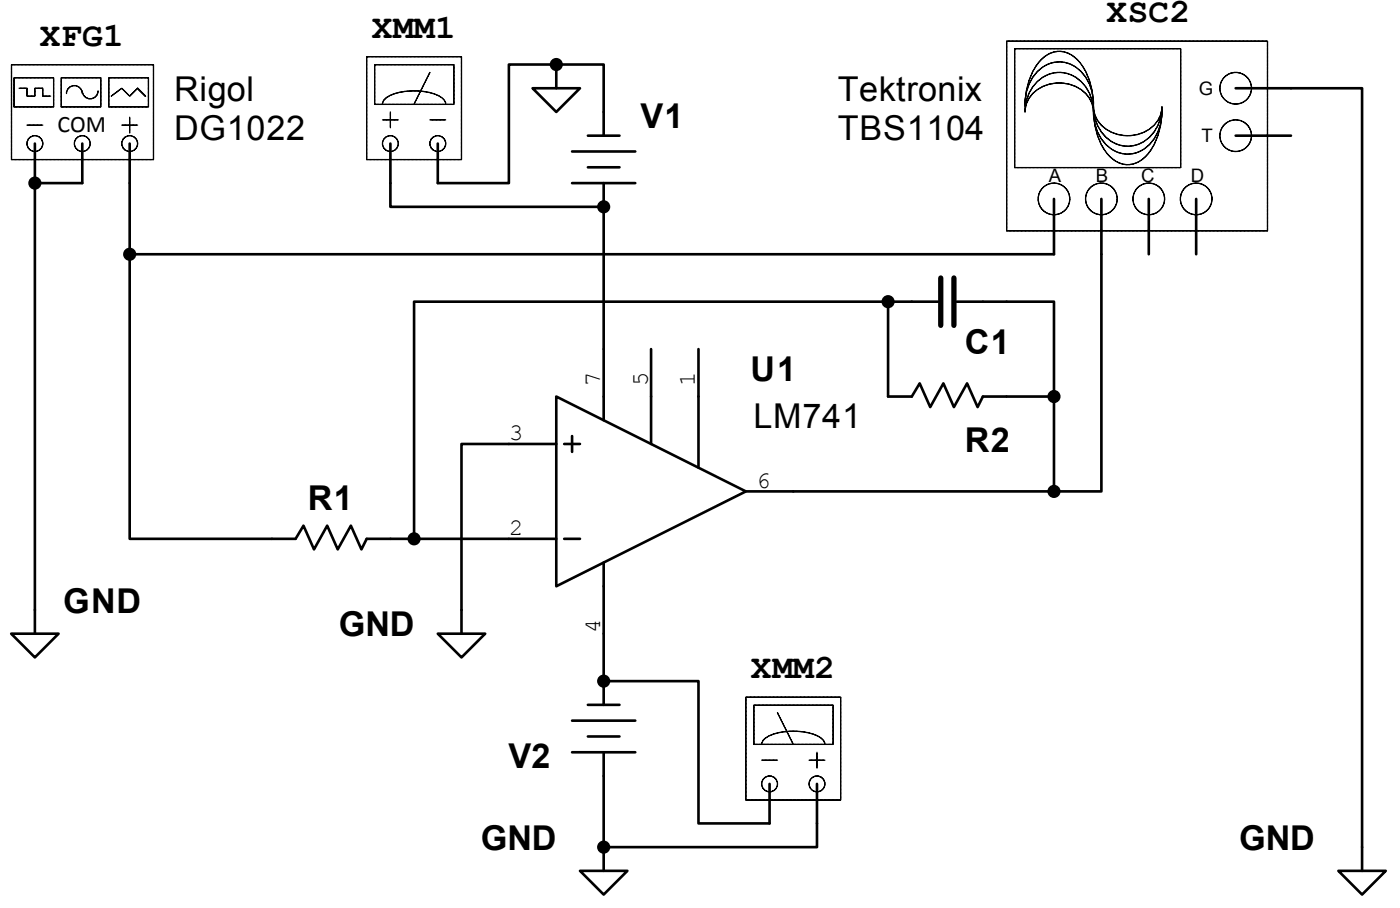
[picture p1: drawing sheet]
<svg xmlns="http://www.w3.org/2000/svg" width="141mm" height="91mm" viewBox="0 0 141 91" stroke-linecap="round" stroke-linejoin="round" font-family="sans-serif">
<path d="M101.1 4.1h26.3v19.1h-26.3z" fill="none" stroke="#000" stroke-width=".13"/>
<circle cx="105.9" cy="20" r="1.59" fill="#fff"/>
<circle cx="105.9" cy="20" r="1.59" fill="none" stroke="#000" stroke-width=".13"/>
<path d="M105.9 20v3.1" fill="none" stroke="#000" stroke-width=".26"/>
<circle cx="110.7" cy="20" r="1.59" fill="#fff"/>
<circle cx="110.7" cy="20" r="1.59" fill="none" stroke="#000" stroke-width=".13"/>
<path d="M110.7 20v3.1" fill="none" stroke="#000" stroke-width=".26"/>
<circle cx="124.2" cy="8.9" r="1.59" fill="#fff"/>
<circle cx="124.2" cy="8.9" r="1.59" fill="none" stroke="#000" stroke-width=".13"/>
<path d="M124.2 8.9h3.1" fill="none" stroke="#000" stroke-width=".26"/>
<circle cx="124.2" cy="13.6" r="1.59" fill="#fff"/>
<circle cx="124.2" cy="13.6" r="1.59" fill="none" stroke="#000" stroke-width=".13"/>
<path d="M124.2 13.6h3.1" fill="none" stroke="#000" stroke-width=".26"/>
<path d="M102 4.9h16.6v11.9h-16.6z" fill="#fff"/>
<path d="M102 4.9h16.6v11.9h-16.6zM103 10.7a6.7 6.7 0 0 1 1.7-4.8 2.46 2.46 0 0 1 3.9 .6 7.1 7.1 0 0 1 1.3 4.2" fill="none" stroke="#000" stroke-width=".13"/>
<circle cx="115.4" cy="20" r="1.59" fill="#fff"/>
<circle cx="115.4" cy="20" r="1.59" fill="none" stroke="#000" stroke-width=".13"/>
<path d="M115.4 20v3.1" fill="none" stroke="#000" stroke-width=".26"/>
<circle cx="120.2" cy="20" r="1.59" fill="#fff"/>
<g fill="none" stroke="#000" stroke-width=".13">
<path d="M103 10.4a4.2 4.2 0 0 1 2.7-4.1 3.3 3.3 0 0 1 3.9 2.5l.2 .8 .1 .8M104 8.4a3.2 3.2 0 0 1 5.3 .6l.3 .7 .2 .7 .1 .8a3.2 3.2 0 0 0-3.5-2.9 3.2 3.2 0 0 0-3.4 2.9 4.3 4.3 0 0 1 1-2.8zM109.9 11a6.7 6.7 0 0 0 1.7 4.8 2.46 2.46 0 0 0 3.9-.6 7.1 7.1 0 0 0 1.2-4.2M109.9 11.2a4.2 4.2 0 0 0 2.7 4.2 3.3 3.3 0 0 0 3.9-2.5l.2-.8v-.9M109.9 10.7a3.2 3.2 0 0 0 3.4 2.9 3.2 3.2 0 0 0 3.4-2.9 3.7 3.7 0 0 1-3.4 4 3.7 3.7 0 0 1-3.4-4z"/>
<circle cx="120.2" cy="20" r="1.59"/>
</g>
<path d="M120.2 20v5.5M127.3 8.9h2.4M127.3 13.6h2.4M105.9 23.1v2.4M110.7 23.1v2.4M115.4 23.1v2.4" fill="none" stroke="#000" stroke-width=".26"/>
<path d="M1.2 6.5h14.2v9.5h-14.2z" fill="#fff"/>
<path d="M1.2 6.5h14.2v9.5h-14.2z" fill="none" stroke="#000" stroke-width=".13"/>
<circle cx="13" cy="14.4" r=".79" fill="#fff"/>
<g fill="none" stroke="#000" stroke-width=".13">
<path d="M12.2 12.6h1.6"/>
<circle cx="13" cy="14.4" r=".79"/>
</g>
<path d="M13 14.4v1.6" fill="none" stroke="#000" stroke-width=".26"/>
<circle cx="8.3" cy="14.4" r=".79" fill="#fff"/>
<circle cx="8.3" cy="14.4" r=".79" fill="none" stroke="#000" stroke-width=".13"/>
<path d="M8.3 14.4v1.6" fill="none" stroke="#000" stroke-width=".26"/>
<circle cx="3.5" cy="14.4" r=".79" fill="#fff"/>
<g fill="none" stroke="#000" stroke-width=".13">
<path d="M2.7 12.6h1.6M13 11.8v1.6"/>
<circle cx="3.5" cy="14.4" r=".79"/>
</g>
<path d="M3.5 14.4v1.6" fill="none" stroke="#000" stroke-width=".26"/>
<path d="M11 7.9h3.9v2.8h-3.9z" fill="#fff"/>
<path d="M10.9 7.8h4v2.9h-4zM11.2 9.7l1-.8 .8 .8 .8-.8 .8 .8" fill="none" stroke="#000" stroke-width=".13"/>
<path d="M6.2 7.9h3.9v2.8h-3.9z" fill="#fff"/>
<path d="M6.2 7.8h3.9v2.9h-3.9zM6.7 9.4a.79 .79 0 0 1 .8-.8 .79 .79 0 0 1 .8 .8M8.3 9.1a.79 .79 0 0 0 .8 .8 .79 .79 0 0 0 .8-.8" fill="none" stroke="#000" stroke-width=".13"/>
<path d="M1.5 7.9h3.9v2.8h-3.9z" fill="#fff"/>
<path d="M1.4 7.8h4v2.9h-4zM1.9 8.9h.8v.8h.8v-.8h.8v.8h.8" fill="none" stroke="#000" stroke-width=".13"/>
<g fill="none" stroke="#000" stroke-width=".26">
<path d="M3.5 16v2.4M8.3 16v2.4M13 16v2.4M53.5 8.9h4.8l-2.4 2.3zM55.9 6.5v2.4M57.5 18.4h6.3M57.5 15.2h6.3M59.1 16.8h3.1M59.1 13.6h3.1M60.7 11.2v2.4M60.7 18.4v2.4M55.9 39.8l19 9.5-19 9.6z"/>
<path d="M60.7 35.1v7.1M65.4 35.1v9.5M70.2 35.1v11.9M51.1 44.6h4.8M51.1 54.1h4.8M56.7 44.6h1.6M56.7 54.1h1.6M57.5 43.8v1.6M60.7 56.5v7.1M74.9 49.3h4.8M57.5 75.5h6.3M57.5 72.4h6.3"/>
<path d="M59.1 73.9h3.1M59.1 70.8h3.1M60.7 68.4v2.4M60.7 75.5v2.4M58.3 87.4h4.7l-2.3 2.4zM60.7 85.1v2.3"/>
</g>
<path d="M36.9 5.7h9.5v10.3h-9.5z" fill="#fff"/>
<path d="M36.8 5.7h9.6v10.3h-9.6z" fill="none" stroke="#000" stroke-width=".13"/>
<path d="M37.7 6.5h7.9v4h-7.9z" fill="#fff"/>
<path d="M37.6 6.5h8v4h-8zM43.2 7.3l-1.6 3.1" fill="none" stroke="#000" stroke-width=".13"/>
<circle cx="39.2" cy="14.4" r=".79" fill="#fff"/>
<circle cx="39.2" cy="14.4" r=".79" fill="none" stroke="#000" stroke-width=".13"/>
<circle cx="44" cy="14.4" r=".79" fill="#fff"/>
<g fill="none" stroke="#000" stroke-width=".13">
<path d="M38.4 10.4a1.43 1.43 0 0 1 1.2-1 6 6 0 0 1 4.9 .5l.2 .2 .1 .3M38.4 12h1.6M39.2 11.2v1.6M43.2 12h1.6"/>
<circle cx="44" cy="14.4" r=".79"/>
</g>
<path d="M39.2 14.4v4M44 14.4v4" fill="none" stroke="#000" stroke-width=".26"/>
<path d="M75 70h9.5v10.3h-9.5z" fill="#fff"/>
<path d="M74.9 70h9.6v10.3h-9.6z" fill="none" stroke="#000" stroke-width=".13"/>
<path d="M75.8 70.8h7.9v3.9h-7.9z" fill="#fff"/>
<path d="M75.7 70.8h8v3.9h-8zM78.1 71.6l1.6 3.1" fill="none" stroke="#000" stroke-width=".13"/>
<circle cx="82.1" cy="78.7" r=".79" fill="#fff"/>
<circle cx="82.1" cy="78.7" r=".79" fill="none" stroke="#000" stroke-width=".13"/>
<circle cx="77.3" cy="78.7" r=".79" fill="#fff"/>
<g fill="none" stroke="#000" stroke-width=".13">
<path d="M76.5 74.7a1.43 1.43 0 0 1 1.2-1 6 6 0 0 1 4.9 .5l.2 .2 .1 .3M76.5 76.3h1.6M81.3 76.3h1.6M82.1 75.5v1.6"/>
<circle cx="77.3" cy="78.7" r=".79"/>
</g>
<g fill="none" stroke="#000" stroke-width=".26">
<path d="M8.3 18.4h-4.8v45.2M13 18.4v7.1M39.2 18.4v2.4h21.5v14.3M60.7 11.2v-4.7h-9.6v11.9h-7.1M129.7 8.9h7.2v78.5M13 25.5v28.6h16.7l.8-1.3 1.1 2.4 1.3-2.4 1 2.4 1.4-2.4 1 2.4 .5-1.1h14.3M13 25.5h92.9M89.2 30.3v9.5h2.4l.8-1.3 1.1 2.4 1.3-2.4 1 2.4 1.4-2.4 1 2.4 .6-1.1h7.1M89.2 30.3h-47.6v23.8M89.2 30.3h5.1M96.1 30.3h9.8v9.5M105.9 39.8v9.5"/>
<path d="M110.7 25.5v23.8h-4.8M51.1 44.6h-4.7v19M79.7 49.3h26.2M1.1 63.6h4.8l-2.4 2.4zM44 63.6h4.7l-2.3 2.4zM60.7 77.9v7.2h21.4v-6.4M60.7 63.6v4.8h9.5v14.3h7.1v-4M134.5 87.4h4.7l-2.3 2.4z"/>
<circle cx="3.5" cy="18.4" r=".53"/>
<circle cx="55.9" cy="6.5" r=".53"/>
<circle cx="13" cy="25.5" r=".53"/>
<circle cx="60.7" cy="20.8" r=".53"/>
<circle cx="89.2" cy="30.3" r=".53"/>
<circle cx="105.9" cy="39.8" r=".53"/>
<circle cx="41.6" cy="54.1" r=".53"/>
<circle cx="105.9" cy="49.3" r=".53"/>
<circle cx="60.7" cy="68.4" r=".53"/>
<circle cx="60.7" cy="85.1" r=".53"/>
</g>
<g fill="#000">
<circle cx="3.5" cy="18.4" r=".53"/>
<circle cx="55.9" cy="6.5" r=".53"/>
<circle cx="13" cy="25.5" r=".53"/>
<circle cx="60.7" cy="20.8" r=".53"/>
<circle cx="89.2" cy="30.3" r=".53"/>
<circle cx="105.9" cy="39.8" r=".53"/>
<circle cx="41.6" cy="54.1" r=".53"/>
<circle cx="105.9" cy="49.3" r=".53"/>
<circle cx="60.7" cy="68.4" r=".53"/>
<circle cx="60.7" cy="85.1" r=".53"/>
</g>
<path d="M94.5 27.9v4.8M95.8 27.9v4.8" fill="none" stroke="#000" stroke-width=".53"/>
<g font-size="3.4">
<text x="58.8" y="-.4">GND</text>
<text x="4" y="4.6">XFG1</text>
<text x="37.4" y="3.8">XMM1</text>
<text x="111.2" y="2.2">XSC2</text>
<text x="17.5" y="10.1">Rigol</text>
<text x="84.2" y="10.1">Tektronix</text>
<text x="17.5" y="14.1">DG1022</text>
<text x="64.4" y="12.9">V1</text>
<text x="84.2" y="14.1">TBS1104</text>
<text x="97" y="35.6">C1</text>
<text x="75.4" y="38.3">U1</text>
<text x="75.7" y="42.9">LM741</text>
<text x="97" y="45.4">R2</text>
<text x="30.9" y="51.2">R1</text>
<text x="6.4" y="61.5">GND</text>
<text x="34" y="63.9">GND</text>
<text x="75.5" y="68.1">XMM2</text>
<text x="51.1" y="77.1">V2</text>
<text x="48.3" y="85.3">GND</text>
<text x="124.5" y="85.3">GND</text>
</g>
<g font-size="2.4">
<text x="5.8" y="13.3">COM</text>
<text x="60.3" y="38.8" transform="rotate(-90 60.3 38.8)">7</text>
<text x="65.1" y="38.8" transform="rotate(-90 65.1 38.8)">5</text>
<text x="69.8" y="38.8" transform="rotate(-90 69.8 38.8)">1</text>
<text x="51.2" y="44.2">3</text>
<text x="51.2" y="53.7">2</text>
<text x="76" y="49">6</text>
<text x="60.3" y="63.6" transform="rotate(-90 60.3 63.6)">4</text>
</g>
<g font-size="1.9">
<text x="120.5" y="9.5">G</text>
<text x="120.7" y="14.2">T</text>
<text x="105.4" y="18.2">A</text>
<text x="110.1" y="18.2">B</text>
<text x="114.7" y="18.2">C</text>
<text x="119.6" y="18.2">D</text>
</g>
</svg>
